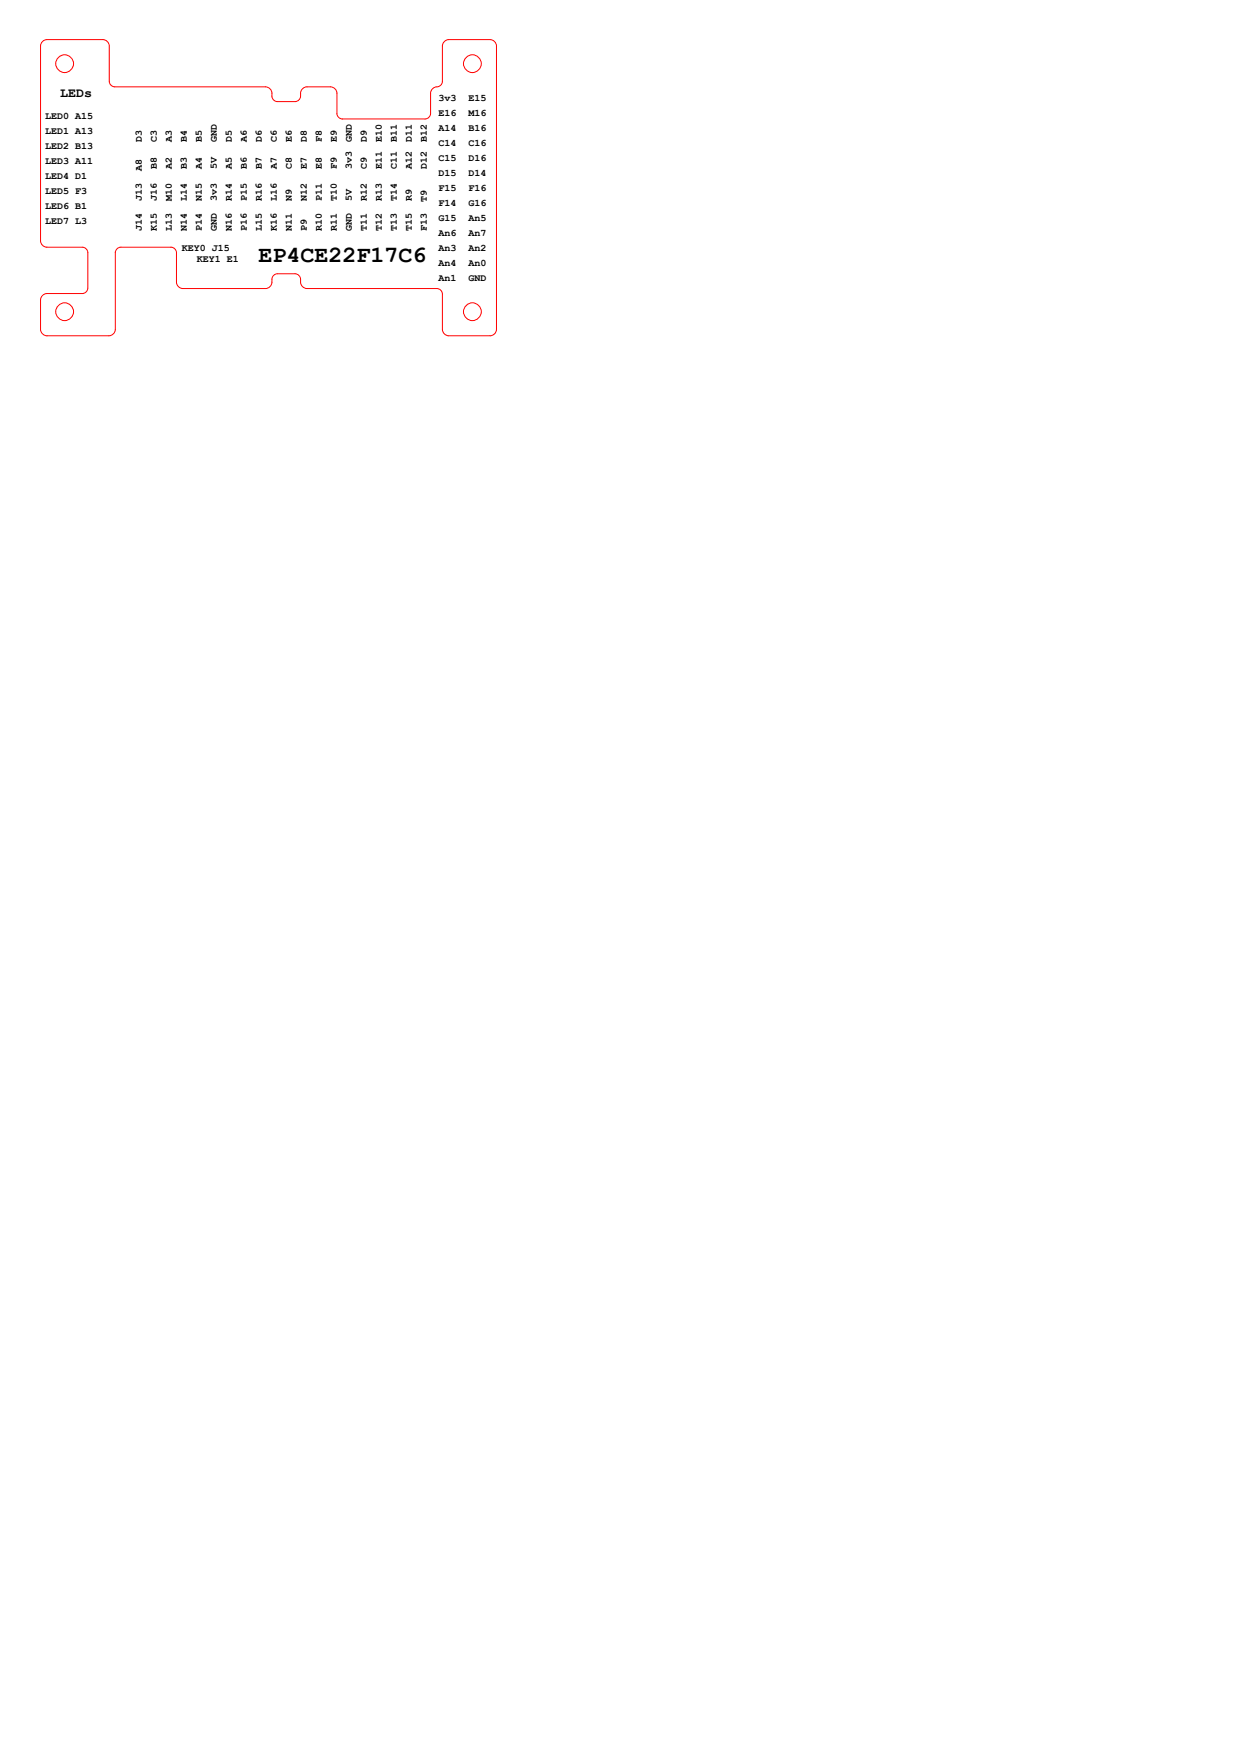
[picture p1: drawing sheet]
<svg xmlns="http://www.w3.org/2000/svg" width="210mm" height="297mm" viewBox="0 0 210 297" stroke-linecap="round" stroke-linejoin="round" font-family="sans-serif">
<g fill="none" stroke="#f00" stroke-width=".17">
<path d="M7.3 6.9l.6-.2h9.5a1.12 1.12 0 0 1 1.1 1.1v6a.96 .96 0 0 0 .9 .9h25.5a1.22 1.22 0 0 1 1.1 1.6 .96 .96 0 0 0 .9 .9h3a1.07 1.07 0 0 0 1-1.4 1.12 1.12 0 0 1 1-1.1h4a1.12 1.12 0 0 1 1.1 1.1v3.4a.96 .96 0 0 0 .9 .9h14a.96 .96 0 0 0 1-.9v-3.4a1.29 1.29 0 0 1 1.4-1.2l.5-.5 .1-.3v-6a1.12 1.12 0 0 1 1-1.1h7a1.12 1.12 0 0 1 1.1 1.1v48a1.12 1.12 0 0 1-1.1 1.1h-7a1.12 1.12 0 0 1-1-1.1v-6a.96 .96 0 0 0-1-.9h-22a1.22 1.22 0 0 1-1-1.6 .96 .96 0 0 0-1-.9h-3a1.07 1.07 0 0 0-.9 1.4 1.12 1.12 0 0 1-1.1 1.1h-14a1.12 1.12 0 0 1-1-1.1v-5a.96 .96 0 0 0-1-.9h-8.5a.96 .96 0 0 0-.9 .9v13a1.12 1.12 0 0 1-1.1 1.1h-10.5a1.12 1.12 0 0 1-1-1.1v-5a1.12 1.12 0 0 1 1-1.1h6a.96 .96 0 0 0 1-.9v-6a.96 .96 0 0 0-1-.9h-6a1.12 1.12 0 0 1-1-1.1v-33v-.3z"/>
<circle cx="10.9" cy="10.8" r="1.5"/>
<circle cx="79.9" cy="10.8" r="1.5"/>
<circle cx="10.9" cy="52.8" r="1.5"/>
<circle cx="79.9" cy="52.8" r="1.5"/>
</g>
<text font-size="4" x="43.7" y="44.3">EP4CE22F17C6</text>
<text font-size="2.3" x="10.2" y="16.5">LEDs</text>
<g font-size="1.7">
<text x="74.2" y="17">3v3</text>
<text x="79.3" y="17">E15</text>
<text x="7.6" y="20.1">LED0 A15</text>
<text x="7.6" y="22.7">LED1 A13</text>
<text x="74.2" y="19.6">E16</text>
<text x="74.2" y="22.1">A14</text>
<text x="79.3" y="22.1">B16</text>
<text x="79.3" y="19.6">M16</text>
<text x="7.6" y="25.2">LED2 B13</text>
<text x="7.6" y="27.8">LED3 A11</text>
<text x="24" y="28.9" transform="rotate(-90 24 28.9)">A8</text>
<text x="24" y="24.1" transform="rotate(-90 24 24.1)">D3</text>
<text x="26.5" y="28.6" transform="rotate(-90 26.5 28.6)">B8</text>
<text x="26.5" y="24.1" transform="rotate(-90 26.5 24.1)">C3</text>
<text x="29.1" y="28.6" transform="rotate(-90 29.1 28.6)">A2</text>
<text x="29.1" y="24.1" transform="rotate(-90 29.1 24.1)">A3</text>
<text x="31.6" y="28.6" transform="rotate(-90 31.6 28.6)">B3</text>
<text x="31.6" y="24.1" transform="rotate(-90 31.6 24.1)">B4</text>
<text x="34.1" y="28.6" transform="rotate(-90 34.1 28.6)">A4</text>
<text x="34.1" y="24.1" transform="rotate(-90 34.1 24.1)">B5</text>
<text x="36.7" y="28.6" transform="rotate(-90 36.7 28.6)">5V</text>
<text x="36.7" y="24.1" transform="rotate(-90 36.7 24.1)">GND</text>
<text x="39.2" y="28.6" transform="rotate(-90 39.2 28.6)">A5</text>
<text x="39.2" y="24.1" transform="rotate(-90 39.2 24.1)">D5</text>
<text x="41.8" y="28.6" transform="rotate(-90 41.8 28.6)">B6</text>
<text x="41.8" y="24.1" transform="rotate(-90 41.8 24.1)">A6</text>
<text x="44.3" y="28.6" transform="rotate(-90 44.3 28.6)">B7</text>
<text x="44.3" y="24.1" transform="rotate(-90 44.3 24.1)">D6</text>
<text x="46.8" y="28.6" transform="rotate(-90 46.8 28.6)">A7</text>
<text x="46.8" y="24.1" transform="rotate(-90 46.8 24.1)">C6</text>
<text x="49.4" y="28.6" transform="rotate(-90 49.4 28.6)">C8</text>
<text x="49.4" y="24.1" transform="rotate(-90 49.4 24.1)">E6</text>
<text x="51.9" y="28.6" transform="rotate(-90 51.9 28.6)">E7</text>
<text x="51.9" y="24.1" transform="rotate(-90 51.9 24.1)">D8</text>
<text x="54.5" y="28.6" transform="rotate(-90 54.5 28.6)">E8</text>
<text x="54.5" y="24.1" transform="rotate(-90 54.5 24.1)">F8</text>
<text x="57" y="28.6" transform="rotate(-90 57 28.6)">F9</text>
<text x="57" y="24.1" transform="rotate(-90 57 24.1)">E9</text>
<text x="59.5" y="28.6" transform="rotate(-90 59.5 28.6)">3v3</text>
<text x="59.5" y="24.1" transform="rotate(-90 59.5 24.1)">GND</text>
<text x="62.1" y="28.6" transform="rotate(-90 62.1 28.6)">C9</text>
<text x="62.1" y="24.1" transform="rotate(-90 62.1 24.1)">D9</text>
<text x="64.6" y="28.6" transform="rotate(-90 64.6 28.6)">E11</text>
<text x="64.6" y="24.1" transform="rotate(-90 64.6 24.1)">E10</text>
<text x="67.2" y="28.6" transform="rotate(-90 67.2 28.6)">C11</text>
<text x="67.2" y="24.1" transform="rotate(-90 67.2 24.1)">B11</text>
<text x="69.7" y="28.6" transform="rotate(-90 69.7 28.6)">A12</text>
<text x="69.7" y="24.1" transform="rotate(-90 69.7 24.1)">D11</text>
<text x="72.2" y="28.6" transform="rotate(-90 72.2 28.6)">D12</text>
<text x="72.2" y="24.1" transform="rotate(-90 72.2 24.1)">B12</text>
<text x="74.2" y="24.7">C14</text>
<text x="74.2" y="27.2">C15</text>
<text x="74.2" y="29.7">D15</text>
<text x="79.3" y="29.7">D14</text>
<text x="79.3" y="27.2">D16</text>
<text x="79.3" y="24.7">C16</text>
<text x="7.6" y="30.3">LED4 D1</text>
<text x="7.6" y="32.8">LED5 F3</text>
<text x="7.6" y="35.4">LED6 B1</text>
<text x="24" y="34" transform="rotate(-90 24 34)">J13</text>
<text x="26.5" y="34" transform="rotate(-90 26.5 34)">J16</text>
<text x="29.1" y="34" transform="rotate(-90 29.1 34)">M10</text>
<text x="31.6" y="34" transform="rotate(-90 31.6 34)">L14</text>
<text x="34.1" y="34" transform="rotate(-90 34.1 34)">N15</text>
<text x="36.7" y="34" transform="rotate(-90 36.7 34)">3v3</text>
<text x="39.2" y="34" transform="rotate(-90 39.2 34)">R14</text>
<text x="41.8" y="34" transform="rotate(-90 41.8 34)">P15</text>
<text x="44.3" y="34" transform="rotate(-90 44.3 34)">R16</text>
<text x="46.8" y="34" transform="rotate(-90 46.8 34)">L16</text>
<text x="49.4" y="34" transform="rotate(-90 49.4 34)">N9</text>
<text x="51.9" y="34" transform="rotate(-90 51.9 34)">N12</text>
<text x="54.5" y="34" transform="rotate(-90 54.5 34)">P11</text>
<text x="57" y="34" transform="rotate(-90 57 34)">T10</text>
<text x="59.5" y="34" transform="rotate(-90 59.5 34)">5V</text>
<text x="62.1" y="34" transform="rotate(-90 62.1 34)">R12</text>
<text x="64.6" y="34" transform="rotate(-90 64.6 34)">R13</text>
<text x="67.2" y="34" transform="rotate(-90 67.2 34)">T14</text>
<text x="69.7" y="34" transform="rotate(-90 69.7 34)">R9</text>
<text x="72.2" y="34.3" transform="rotate(-90 72.2 34.3)">T9</text>
<text x="74.2" y="32.3">F15</text>
<text x="74.2" y="34.8">F14</text>
<text x="79.3" y="34.8">G16</text>
<text x="79.3" y="32.3">F16</text>
<text x="7.6" y="37.9">LED7 L3</text>
<text x="24" y="39" transform="rotate(-90 24 39)">J14</text>
<text x="26.5" y="39" transform="rotate(-90 26.5 39)">K15</text>
<text x="29.1" y="39" transform="rotate(-90 29.1 39)">L13</text>
<text x="31.6" y="39" transform="rotate(-90 31.6 39)">N14</text>
<text x="34.1" y="39" transform="rotate(-90 34.1 39)">P14</text>
<text x="36.7" y="39" transform="rotate(-90 36.7 39)">GND</text>
<text x="39.2" y="39" transform="rotate(-90 39.2 39)">N16</text>
<text x="41.8" y="39" transform="rotate(-90 41.8 39)">P16</text>
<text x="44.3" y="39" transform="rotate(-90 44.3 39)">L15</text>
<text x="46.8" y="39" transform="rotate(-90 46.8 39)">K16</text>
<text x="49.4" y="39" transform="rotate(-90 49.4 39)">N11</text>
<text x="51.9" y="39" transform="rotate(-90 51.9 39)">P9</text>
<text x="54.5" y="39" transform="rotate(-90 54.5 39)">R10</text>
<text x="57" y="39" transform="rotate(-90 57 39)">R11</text>
<text x="59.5" y="39" transform="rotate(-90 59.5 39)">GND</text>
<text x="62.1" y="39" transform="rotate(-90 62.1 39)">T11</text>
<text x="64.6" y="39" transform="rotate(-90 64.6 39)">T12</text>
<text x="67.2" y="39" transform="rotate(-90 67.2 39)">T13</text>
<text x="69.7" y="39" transform="rotate(-90 69.7 39)">T15</text>
<text x="72.2" y="39" transform="rotate(-90 72.2 39)">F13</text>
<text x="74.2" y="37.4">G15</text>
<text x="74.2" y="39.9">An6</text>
<text x="79.3" y="39.9">An7</text>
<text x="79.3" y="37.4">An5</text>
<text x="30.8" y="42.4">KEY0 J15</text>
<text x="33.3" y="44.4">KEY1 E1</text>
<text x="74.2" y="42.4">An3</text>
<text x="74.2" y="45">An4</text>
<text x="74.2" y="47.5">An1</text>
<text x="79.3" y="47.5">GND</text>
<text x="79.3" y="45">An0</text>
<text x="79.3" y="42.4">An2</text>
</g>
</svg>
